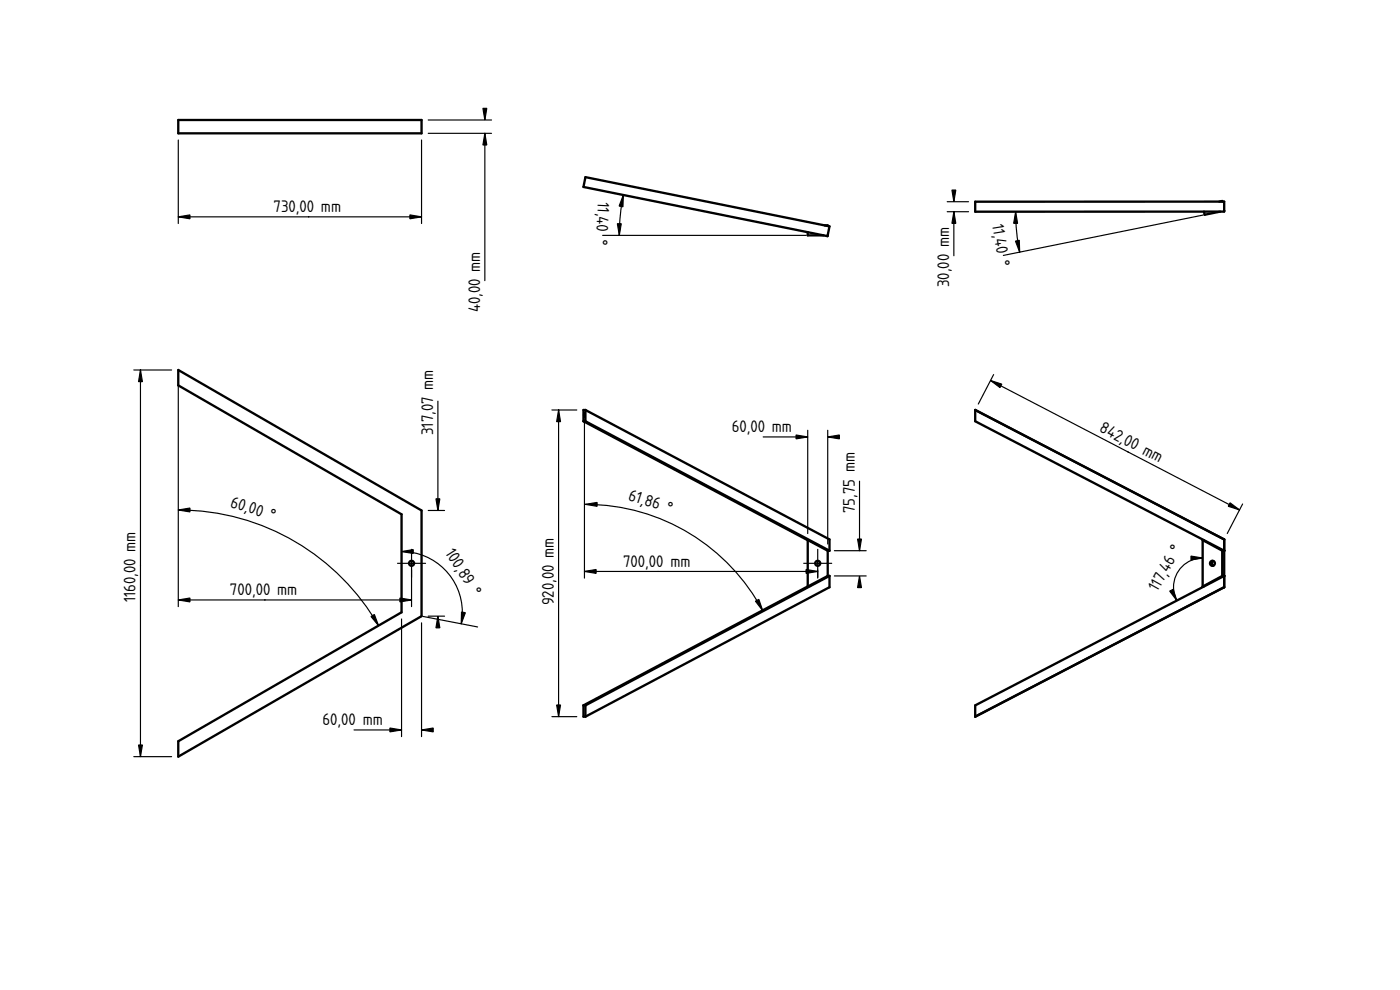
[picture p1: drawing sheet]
<svg xmlns="http://www.w3.org/2000/svg" width="420mm" height="297mm" viewBox="0 0 420 297" stroke-linecap="round" stroke-linejoin="round" font-family="sans-serif">
<path d="M90 169h.1" fill="none" stroke="#000" stroke-width=".3"/>
<circle cx="123.5" cy="169" r=".75" fill="#fff"/>
<g fill="none" stroke="#000" stroke-width=".7">
<path d="M53.5 111l73 42.2v31.7l-73 42.1v-4.6l67-38.7v-29.4l-67-38.7z"/>
<circle cx="123.5" cy="169" r=".75"/>
</g>
<g fill="#000" stroke="#000" stroke-width=".35">
<path d="M42.2 111l.5 3.5h-1.1zM53.5 153l3.5-.6v1.2zM130.8 149.7h1.2l-.6 3.5zM120.5 165.5l3.5-.6v1.2zM53.5 180l3.5-.6v1.2zM111.3 185l1.1-.6 1.2 3.3zM120 179.4l3.5 .6-3.5 .6zM131.4 184.9l.6 3.5h-1.2zM138.5 183.6l1.2 .2-1.3 3.4zM117 218.4l3.5 .6-3.5 .6zM126.5 219l3.5-.6v1.2zM41.6 223.5h1.1l-.5 3.5z"/>
<path d="M123.5 164.8v8.4zM119.3 169h8.4z" fill-rule="evenodd"/>
</g>
<path d="M90 169h.1" fill="none" stroke="#000" stroke-width=".3"/>
<g fill="none" stroke="#000" stroke-width=".35">
<path d="M40.2 111h11.3M42.2 111v116M53.5 113v69M131.4 120.4v32.8M53.5 153a69.4 69.4 0 0 1 60.1 34.7M128.5 153.2h4.9M120.5 165.5a18.2 18.2 0 0 1 17.9 21.7M123.5 171v11M53.5 180h70M120.5 185.7v35.3M126.5 186.9v34.1M127 185l16.3 3.1"/>
<path d="M128.5 184.9h4.9M106.2 219h14.3M40.2 227h11.3"/>
</g>
<path d="M53.5 36h73v4h-73z" fill-rule="evenodd" fill="#fff"/>
<path d="M90 38h.1M212 169h.1" fill="none" stroke="#000" stroke-width=".3"/>
<path d="M53.5 36h73v4h-73z" fill="none" stroke="#000" stroke-width=".7"/>
<path d="M128.5 36h19M53.5 42v25.1M126.5 42v25.1M128.5 40h19M145.5 40v44.2M53.5 65.1h73" fill="none" stroke="#000" stroke-width=".35"/>
<path d="M144.9 32.5h1.2l-.6 3.5zM145.5 40l.6 3.5h-1.2zM53.5 65.1l3.5-.6v1.1zM123 64.5l3.5 .6-3.5 .5z" fill="#000" stroke="#000" stroke-width=".35"/>
<path d="M175.1 123h.6l73.2 38.8v3.4h-.5v7.6h.5v3.4l-73.2 38.8h-.6v-3.4l67.3-35.6v-13.9l-67.3-35.7z" fill-rule="evenodd" fill="#fff"/>
<path d="M212 169h.1" fill="none" stroke="#000" stroke-width=".3"/>
<g fill="#fff">
<path d="M175.7 123l73.2 38.8v3.4l-73.2-38.8z" fill-rule="evenodd"/>
<path d="M175.7 211.6l73.2-38.8v3.4l-73.2 38.8z" fill-rule="evenodd"/>
<path d="M242.4 162.1l6 3.1v7.6l-6 3.2z" fill-rule="evenodd"/>
<path d="M175.1 211.6l73.3-38.8h.5l-73.2 38.8z" fill-rule="evenodd"/>
<path d="M175.1 126.4h.6l73.2 38.8h-.5z" fill-rule="evenodd"/>
<path d="M175.1 123h.6v3.4h-.6z" fill-rule="evenodd"/>
<path d="M175.1 211.6h.6v3.4h-.6z" fill-rule="evenodd"/>
<path d="M175.4 124v1z" fill-rule="evenodd"/>
<circle cx="245.4" cy="169" r=".75"/>
</g>
<g fill="none" stroke="#000" stroke-width=".7">
<path d="M175.1 126.4h.6M175.1 126.4l67.3 35.7M175.4 124v1zM175.7 123h-.6v3.4M175.7 123v3.4M175.7 123l73.2 38.8v3.4M175.7 126.4l73.2 38.8M242.4 162l6 3.2M242.4 162v14l6-3.2M242.4 176l-67.3 35.6M248.4 165.2v7.6M248.4 172.8h.5"/>
<path d="M248.4 165.2h.5M248.9 172.8v3.4l-73.2 38.8M248.9 172.8l-73.2 38.8M175.1 211.6v3.4h.6M175.1 211.6h.6M175.7 211.6v3.4"/>
<circle cx="245.4" cy="169" r=".75"/>
</g>
<g fill="#000" stroke="#000" stroke-width=".35">
<path d="M167.6 123l.6 3.5h-1.1zM238.9 130.5l3.5 .6-3.5 .6zM248.4 131.1l3.5-.6v1.2zM175.7 151.3l3.5-.6v1.2zM175.4 171.5l3.5-.6v1.1zM241.9 170.9l3.5 .6-3.5 .5zM258 172.8l.5 3.5h-1.1zM257.4 161.7h1.1l-.5 3.5zM226.7 180.4l1-.6 1.2 3.4zM167.1 211.5h1.1l-.6 3.5z"/>
<path d="M245.4 164.8v8.4zM241.2 169h8.4z" fill-rule="evenodd"/>
</g>
<path d="M212 169h.1" fill="none" stroke="#000" stroke-width=".3"/>
<g fill="none" stroke="#000" stroke-width=".35">
<path d="M165.6 123h7.5M167.6 123v92M175.4 126v47.5M229 131.1h13.4M242.4 129.1v31M248.4 129.1v34.1M175.7 151.3a60.3 60.3 0 0 1 53.2 31.9M258 144.4v20.8M175.4 171.5h70M245.4 171v2.5M250.4 172.8h9.6M250.4 165.2h9.6"/>
<path d="M165.6 215h7.5"/>
</g>
<path d="M175.7 53.2l71.8 14.4h.9v.2l.5 .1-.6 3-1.1-.3h-4.8v-.9l-67.3-13.6z" fill-rule="evenodd" fill="#fff"/>
<path d="M212 62h.1" fill="none" stroke="#000" stroke-width=".3"/>
<path d="M175.7 53.2l73.2 14.7-.6 3-73.2-14.8z" fill-rule="evenodd" fill="#fff"/>
<path d="M212 62h.1" fill="none" stroke="#000" stroke-width=".3"/>
<g fill="#fff">
<path d="M242.4 69.7l4.8 .9h-4.8z"/>
<path d="M247.5 67.6h.9v.2z"/>
</g>
<path d="M175.7 53.2l73.2 14.7-.6 3-73.2-14.8zM242.4 69.7v.9h4.8M247.5 67.6h.9v.2M248.4 70.6h.1" fill="none" stroke="#000" stroke-width=".7"/>
<path d="M212 62h.1M330 169h.1" fill="none" stroke="#000" stroke-width=".3"/>
<path d="M187.1 58.5l-1 6.5-.2 5.6M180.9 70.6h61" fill="none" stroke="#000" stroke-width=".35"/>
<path d="M187.1 58.5l-.1 3.6-1.2-.3zM185.3 67.1h1.1l-.5 3.5z" fill="#000" stroke="#000" stroke-width=".35"/>
<path d="M292.7 123l74.7 38.8v11v3.4l-74.7 38.8v-3.4l68.6-35.6h-.4v-14h.4l-68.6-35.6z" fill-rule="evenodd" fill="#fff"/>
<path d="M330 169h.1" fill="none" stroke="#000" stroke-width=".3"/>
<g fill="#fff">
<path d="M292.7 215l74.7-38.8z"/>
<path d="M292.7 123l74.7 38.8z"/>
<path d="M367.4 172.8v3.4z"/>
<path d="M367.4 161.8v3.4z"/>
<path d="M292.7 123l74.7 38.8v3.4l-74.7-38.8z" fill-rule="evenodd"/>
<path d="M292.7 211.6v3.4l68.6-39-68.6 35.6 74.7-38.8-6.1 3.2 6.1-3.2v3.4l-74.7 38.8 74.7-38.8z" fill-rule="evenodd"/>
<path d="M360.9 162l5.9 3.2v7.6l-5.9 3.2z" fill-rule="evenodd"/>
<path d="M360.9 176l5.9-3.2h.6z" fill-rule="evenodd"/>
<path d="M360.9 162l6.5 3.2h-.6z" fill-rule="evenodd"/>
<path d="M363.4 168.5l.8-.2-.5 .7 .5 .7a.75 .75 0 0 1-.9-.3 .75 .75 0 0 1 .1-.9z" fill-rule="evenodd"/>
<path d="M363.9 168.5l.3-.2 .4 .4v.6l-.4 .4-.4-.4z" fill-rule="evenodd"/>
<circle cx="363.9" cy="169" r=".74"/>
</g>
<g fill="none" stroke="#000" stroke-width=".7">
<path d="M292.7 123v3.4l74.7 38.8M292.7 123h.1M292.7 123l74.7 38.8M360.9 162h.4M360.9 162l5.9 3.2M360.9 176h.4M360.9 162v14M364.2 168.3l-.5 .7 .5 .7M366.8 165.2h.6M366.8 172.8h.6M366.8 172.8l-5.9 3.2M366.8 165.2v7.6"/>
<path d="M367.4 165.2h.1M367.4 176.2h.1M367.4 172.8l-74.7 38.8v3.4M367.4 161.8h.1M367.4 161.8v14.4M367.4 176.2l-74.7 38.8M367.4 172.8h.1M292.7 215h.1"/>
<circle cx="363.9" cy="169" r=".74"/>
</g>
<path d="M330 169h.1" fill="none" stroke="#000" stroke-width=".3"/>
<path d="M297.3 114.2l74.7 38.8M298.2 112.4l-4.6 8.8M372.9 151.2l-4.6 8.9M360.9 167.4a8.7 8.7 0 0 0-7.7 12.8" fill="none" stroke="#000" stroke-width=".35"/>
<path d="M297.3 114.2l3.4 1.1-.6 1zM369.2 150.9l2.8 2.1-3.4-1.1zM357.4 166.8l3.5 .6-3.5 .6zM351 177.4l1.1-.6 1.1 3.4z" fill="#000" stroke="#000" stroke-width=".35"/>
<path d="M292.7 60.5h73.2l.9-.2v.2h.6v3h-1.2l-4.7 .9-.2-.9h-68.6z" fill-rule="evenodd" fill="#fff"/>
<path d="M330 62h.1" fill="none" stroke="#000" stroke-width=".3"/>
<path d="M292.7 60.5h74.7v3h-74.7z" fill-rule="evenodd" fill="#fff"/>
<path d="M330 62h.1" fill="none" stroke="#000" stroke-width=".3"/>
<g fill="#fff">
<path d="M361.3 63.5h4.9l-4.7 .9z"/>
<path d="M365.9 60.5l.9-.2v.2z"/>
</g>
<path d="M292.7 60.5h74.7v3h-74.7zM366.2 63.5l-4.7 .9-.2-.9M366.8 60.5v-.2l-.9 .2M367.4 63.2h.1" fill="none" stroke="#000" stroke-width=".7"/>
<path d="M330 62h.1" fill="none" stroke="#000" stroke-width=".3"/>
<path d="M284.3 63.5h6.4M284.3 60.5h6.4M286.3 63.5v13.2M304.8 63.5l.3 5.6 .9 6.6M361 64.5l-59.9 12.1" fill="none" stroke="#000" stroke-width=".35"/>
<path d="M286.3 63.5l.6 3.5h-1.2zM285.7 57h1.2l-.6 3.5zM304.8 63.5l.6 3.5h-1.2zM304.8 72.3l1.1-.2 .1 3.6z" fill="#000" stroke="#000" stroke-width=".35"/>
<g font-size="4.7">
<text x="82.1" y="63.6">730,00 mm</text>
<text x="179.5" y="60.6" transform="rotate(93 179.5 60.6)">11,40 °</text>
<text x="297.8" y="67.4" transform="rotate(81 297.8 67.4)">11,40 °</text>
<text x="284.8" y="86.1" transform="rotate(-90 284.8 86.1)">30,00 mm</text>
<text x="144.1" y="93.7" transform="rotate(-90 144.1 93.7)">40,00 mm</text>
<text x="130" y="130.6" transform="rotate(-90 130 130.6)">317,07 mm</text>
<text x="219.6" y="129.6">60,00 mm</text>
<text x="329.7" y="129.4" transform="rotate(27 329.7 129.4)">842,00 mm</text>
<text x="188.3" y="149.9" transform="rotate(18 188.3 149.9)">61,86 °</text>
<text x="68.9" y="152" transform="rotate(18 68.9 152)">60,00 °</text>
<text x="256.5" y="153.9" transform="rotate(-90 256.5 153.9)">75,75 mm</text>
<text x="133.5" y="165.8" transform="rotate(58 133.5 165.8)">10 ,89 °</text>
<text x="187" y="170">700,00 mm</text>
<text x="69" y="178.6">700,00 mm</text>
<text x="347.4" y="177.8" transform="rotate(-61 347.4 177.8)">1</text>
<text x="349" y="175" transform="rotate(-61 349 175)">7,46 °</text>
<text x="40.7" y="180.8" transform="rotate(-90 40.7 180.8)">1160,00 mm</text>
<text x="166.2" y="181.6" transform="rotate(-90 166.2 181.6)">920,00 mm</text>
<text x="96.8" y="217.6">60,00 mm</text>
</g>
</svg>
